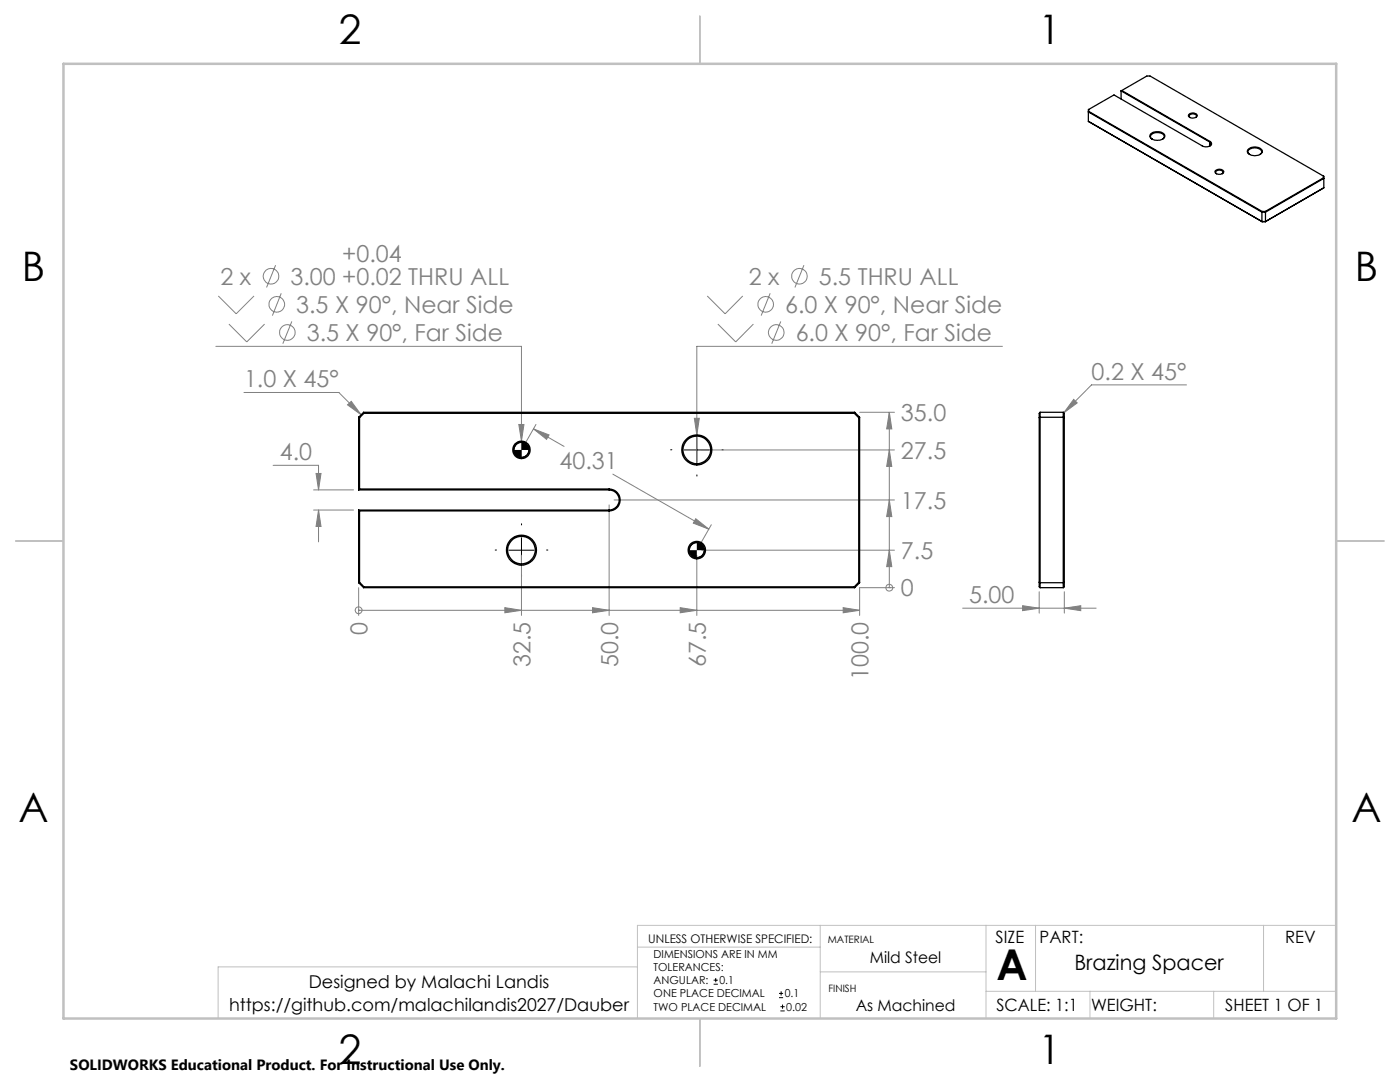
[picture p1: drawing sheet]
<svg xmlns="http://www.w3.org/2000/svg" width="279mm" height="216mm" viewBox="0 0 279 216" stroke-linecap="round" stroke-linejoin="round" font-family="sans-serif">
<g fill="none" stroke="#808080" stroke-width=".2">
<path d="M43.6 59.1l3.5 3.5 3.6-3.5M55 52.9l-1.8 4.5M56.1 58.5l-1.7 4.5M141.1 59.1l3.6 3.5 3.5-3.5M153.7 58.5l-1.8 4.5M160.4 52.9l-1.8 4.5M43.1 69.1h61v22.4M45.7 64.7l3.5 3.5 3.6-3.5M48.7 78.3h18.9l4.5 4.5M58.2 64.1l-1.8 4.5M143.3 64.7l3.5 3.5 3.6-3.5M155.8 64.1l-1.8 4.5"/>
<path d="M200.1 69.1h-61v23.7M214.3 79.7l.7 .7-2.7 2zM236.8 76.8h-19l-5.5 5.6M54.5 92.9h9.1v4.9M62.6 97.8h8M63.1 94.5h1l-.5 3.3zM69.4 80.8l.7-.7 2 2.7zM103.5 84.7h1.1l-.5 3.3zM106.5 85.6l3.1 1.2-.5 .9zM106.5 85.6l6.1 3.5M107 84.7l-2.4 4.2M122.3 94.6l19.2 11"/>
<path d="M122.6 99.8h55.9M138.6 83.5h1l-.5 3.3zM140.1 89.8h38.4M171.6 82.3h6.9M177.5 82.3v35M177.5 99.8l.5 3.3h-1zM177.5 89.8l.5 3.3h-1zM177.5 82.3l.5 3.3h-1zM62.6 101.8h8M63.6 101.8l.5 3.3h-1zM63.6 101.8v6.3M71.6 117.3v5.5"/>
<path d="M104.1 110.8v12M121.6 100.8v22M138.9 103.5l2.6 2.1-3.1-1.2zM139.1 110.8v12M140.1 109.8h38.4M142 104.7l-2.4 4.2M177.5 109.8l.5 3.3h-1zM177.5 117.3h.1M178.5 117.3h-6.9v5.5M207.4 118.1v4.2M212.4 118.1v4.2M71.6 121.8h.1"/>
<path d="M71.6 121.8h100M100.8 121.2l3.3 .6-3.3 .5zM118.3 121.2l3.3 .6-3.3 .5zM135.7 121.2l3.4 .6-3.4 .5zM168.3 121.2l3.3 .6-3.3 .5zM192.1 121.4h26.7M204.1 120.9l3.3 .5-3.3 .4zM212.4 121.4l3.3-.5v.9z"/>
<circle cx="54.1" cy="55.1" r="1.55"/>
<circle cx="159.6" cy="55.1" r="1.55"/>
<circle cx="55.2" cy="60.7" r="1.55"/>
<circle cx="57.4" cy="66.3" r="1.55"/>
<circle cx="152.8" cy="60.7" r="1.55"/>
<circle cx="154.9" cy="66.3" r="1.55"/>
<circle cx="177.5" cy="117.3" r=".68"/>
<circle cx="71.6" cy="121.8" r=".68"/>
</g>
<g fill="none" stroke="#000" stroke-width=".2">
<path d="M104.1 88.3a1.56 1.56 0 0 0-1.5 1.5M105.6 89.8a1.44 1.44 0 0 1-1.5 1.5M136.6 89.8h5M139.1 87.3v5M101.6 109.8h5M104.1 107.3v5M139.1 108.3a1.56 1.56 0 0 0-1.6 1.5M140.6 109.8a1.5 1.5 0 0 1-1.5 1.5M142.4 196.4h.9M142.4 195.6h.9M142.8 195.2v.8M155.5 199.1h.8"/>
<path d="M155.5 198.2h.8M155.9 197.8v.8M155.8 201.7h.8M155.8 200.9h.8M156.2 200.4v.9"/>
</g>
<path d="M134.1 89.8h-.3M139.1 84.8v-.3M139.1 94.8v.2M144.1 89.8h.2M99.1 109.8h-.3M104.1 104.8v-.3M104.1 114.8v.2M109.1 109.8h.2" fill="none" stroke="#000" stroke-width=".2" stroke-dasharray="15.2 1.3 1.3 1.3"/>
<path d="M127.2 189h36.5M127.2 192.9h-83.7v10.3M163.7 184.6v18.6M163.7 193.9h33.1M196.8 184.6v18.6M196.8 197.8h69.9M206.7 184.6v13.2M217.5 197.8v5.4M242.2 197.8v5.4M252.2 184.6v13.2M266.7 184.6h-139.5v18.6" fill="none" stroke="#c0c0c0" stroke-width=".2"/>
<path d="M139.7 3.2v9.5M3.1 107.9h9.6M266.7 107.9h9.5M139.7 203.2v9.6" fill="none" stroke="#c0c0c0" stroke-width=".25"/>
<path d="M12.7 12.7h254v190.5h-254z" fill="none" stroke="#c0c0c0" stroke-width=".5"/>
<path d="M137.5 109.8a1.5 1.5 0 0 0 1.6 1.5v-1.5zM139.1 108.3v1.5h1.5a1.5 1.5 0 0 0-1.5-1.5zM102.6 89.8a1.5 1.5 0 0 0 1.5 1.5v-1.5zM104.1 88.3v1.5h1.5a1.44 1.44 0 0 0-1.5-1.5z" fill="#000"/>
<g fill="#808080">
<path d="M177.5 109.8l.5 3.3h-1zM177.5 99.8l.5 3.3h-1zM177.5 89.8l.5 3.3h-1zM177.5 82.3l.5 3.3h-1z"/>
<path d="M100.8 121.2l3.3 .6-3.3 .5zM118.3 121.2l3.3 .6-3.3 .5zM135.7 121.2l3.4 .6-3.4 .5zM168.3 121.2l3.3 .6-3.3 .5z"/>
<path d="M69.4 80.8l.7-.7 2 2.7zM106.5 85.6l3.1 1.2-.5 .9zM138.9 103.5l2.6 2.1-3.1-1.2zM103.5 84.7l.6 3.3 .5-3.3zM138.6 83.5l.5 3.3 .5-3.3zM63.1 94.5h1l-.5 3.3zM63.6 101.8l.5 3.3h-1zM204.1 120.9l3.3 .5-3.3 .4zM212.4 121.4l3.3-.5v.9zM214.3 79.7l.7 .7-2.7 2z"/>
</g>
<g fill="none" stroke="#000" stroke-width=".25">
<path d="M223.7 18.1l17.7 10.2M223.7 18.1v1.7M223.9 18.1l17.6 10.1M223.9 18.1l5-2.9h.6l34.6 19.9M223.9 18.1h-.2M217.2 24.2l34.7 20M217.2 24.2l.1 .1M217.3 21.8l5-2.9 17.6 10.2a1.27 1.27 0 0 0 1.9-.5l-.3-.4M217.3 21.8v.4M217.3 22.2l34.6 20M217.3 22.2l-.1 .1 34.6 20M217.3 21.8l-.1 2.4"/>
<path d="M229.6 26.7a1.97 1.97 0 0 1 2.8 .3 1.25 1.25 0 0 1-1.6 1 .97 .97 0 0 1-1.2-1.1zM230 27.8a.59 .59 0 0 1-.4-.6 .59 .59 0 0 1 .5-.6 1.58 1.58 0 0 1 2.2 .7l-.3 .5M237.3 22.8a1.05 1.05 0 0 1 1.6 .3 1.02 1.02 0 0 1-1.7-.1zM237.5 23.4a.42 .42 0 0 1-.1-.5 .42 .42 0 0 1 .5-.2 .6 .6 0 0 1 .9 .6l-.2 .1M241.4 28.3a.44 .44 0 0 1 .3 .4 .44 .44 0 0 1-.3 .4M241.4 28.3v.8M241.5 28.2l-.1 .1M242.6 34a1.11 1.11 0 0 1 1.6 .3 1.02 1.02 0 0 1-1.7 0zM242.8 34.7a.45 .45 0 0 1-.1-.6 .45 .45 0 0 1 .6-.2 .51 .51 0 0 1 .6 .1 .51 .51 0 0 1 .1 .6l-.1 .1M249.2 29.7a2.02 2.02 0 0 1 2.7 .4 1.31 1.31 0 0 1-1.7 .9 1 1 0 0 1-1.2-1.1zM249.4 30.8a.63 .63 0 0 1-.3-.7 .63 .63 0 0 1 .6-.5 1.55 1.55 0 0 1 2.1 .7l-.4 .5M264.1 35.1v.4"/>
<path d="M264.1 35.5l-11.6 6.7M264.1 35.5l.1 .1-11.6 6.7M264.1 35.1l.1 2.4M264.2 37.5l-11.6 6.7M264.2 37.5l-11.7 6.7M251.8 42.3h.8M251.8 44.2h.8M251.8 42.3v1.9M251.8 44.2h.1M251.9 42.2h.6M251.9 42.2l-.1 .1M251.9 44.2h.6"/>
<path d="M252.5 42.2l.1 .1M252.6 42.3v1.9M252.6 44.2h-.1M71.6 97.8h50M71.6 83.3l.2 .1M71.6 83.3v14.5M71.8 97.6h49.8M71.8 97.6l-.2 .2M71.8 83.4v14.2M72.6 82.3l-1 1M72.6 82.3v.2M72.6 82.3h98"/>
<path d="M72.6 82.5l-.8 .9M72.6 82.5h97.9M121.6 97.6a2.19 2.19 0 0 1 2.2 2.2 2.19 2.19 0 0 1-2.2 2.2M121.6 97.8a2.01 2.01 0 0 1 2 2 2.01 2.01 0 0 1-2 2M121.6 97.6v.2M170.5 82.5l.9 .9M170.6 82.3l-.1 .2M170.6 82.3l1 1M171.4 83.4v32.8M171.6 83.3v33M171.6 83.3l-.2 .1M207.4 83.4l.2-.1h4.6l.2 .1"/>
<path d="M207.6 82.3h4.6M207.6 82.3v35M207.6 82.3l-.2 .2v34.6l.2 .2M212.2 82.3v35M212.2 82.3l.2 .2v34.6l-.2 .2M71.6 101.8l.2 .2M71.6 101.8h50M71.6 101.8v14.5M71.6 116.3l1 1M71.8 102h49.8M71.8 116.2l.8 .9M71.8 102v14.2"/>
<path d="M71.8 116.2l-.2 .1M72.6 117.3h98M72.6 117.1h97.9M72.6 117.1v.2M121.6 101.8v.2M170.5 117.1l.1 .2M171.4 116.2l-.9 .9M171.4 116.2l.2 .1M171.6 116.3l-1 1M207.4 116.2l.2 .1h4.6l.2-.1M207.6 117.3h4.6"/>
<circle cx="104.1" cy="89.8" r="1.49"/>
<circle cx="104.1" cy="89.8" r="1.75"/>
<circle cx="139.1" cy="89.8" r="2.75"/>
<circle cx="139.1" cy="89.8" r="3"/>
<circle cx="104.1" cy="109.8" r="2.75"/>
<circle cx="104.1" cy="109.8" r="3"/>
<circle cx="139.1" cy="109.8" r="1.49"/>
<circle cx="139.1" cy="109.8" r="1.75"/>
</g>
<text font-size="8.5" x="198.9" y="195.5">A</text>
<g font-size="8.1">
<text x="67.6" y="8.9">2</text>
<text x="207.3" y="8.9">1</text>
<text x="4.4" y="56.2">B</text>
<text x="270.4" y="56.2">B</text>
<text x="3.7" y="164.1">A</text>
<text x="269.7" y="164.1">A</text>
<text x="67.6" y="212.4">2</text>
<text x="207.3" y="212.4">1</text>
</g>
<g font-size="4.7" fill="#808080">
<text x="68.3" y="52.3">+0.04</text>
<text x="44" y="56.8">2 x</text>
<text x="58" y="56.8">3.00 +0.02 THRU ALL</text>
<text x="149.4" y="56.8">2 x</text>
<text x="163.4" y="56.8">5.5 THRU ALL</text>
<text x="59.1" y="62.4">3.5 X 90°, Near Side</text>
<text x="156.7" y="62.4">6.0 X 90°, Near Side</text>
<text x="61.2" y="68">3.5 X 90°, Far Side</text>
<text x="158.8" y="68">6.0 X 90°, Far Side</text>
<text x="48.7" y="77.3">1.0 X 45°</text>
<text x="217.9" y="75.8">0.2 X 45°</text>
<text x="179.8" y="84">35.0</text>
<text x="55.8" y="91.8">4.0</text>
<text x="111.6" y="93.6">40.31</text>
<text x="179.8" y="91.5">27.5</text>
<text x="179.8" y="101.5">17.5</text>
<text x="179.8" y="111.5">7.5</text>
<text x="179.8" y="119">0</text>
<text x="193.4" y="120.3">5.00</text>
<text x="73.3" y="126.6" transform="rotate(-90 73.3 126.6)">0</text>
<text x="105.8" y="133.1" transform="rotate(-90 105.8 133.1)">32.5</text>
<text x="123.3" y="133.1" transform="rotate(-90 123.3 133.1)">50.0</text>
<text x="140.8" y="133.1" transform="rotate(-90 140.8 133.1)">67.5</text>
<text x="173.3" y="135.7" transform="rotate(-90 173.3 135.7)">100.0</text>
</g>
<text font-size="4.2" x="214.4" y="193.5">Brazing Spacer</text>
<g font-size="3.5">
<text x="61.6" y="197.1">Designed by Malachi Landis</text>
<text x="45.7" y="201.7">https://github.com/malachilandis2027/Dauber</text>
</g>
<g font-size="3.4">
<text x="198.7" y="188.1">SIZE</text>
<text x="207.5" y="188.1">PART:</text>
<text x="256.5" y="188.2">REV</text>
<text x="198.8" y="201.7">SCALE: 1:1</text>
<text x="217.7" y="201.8">WEIGHT:</text>
<text x="244.5" y="201.7">SHEET 1 OF 1</text>
</g>
<g font-size="3.2">
<text x="173.6" y="192.2">Mild Steel</text>
<text x="170.8" y="201.7">As Machined</text>
</g>
<text font-size="3" x="14" y="213.5">SOLIDWORKS Educational Product. For Instructional Use Only.</text>
<text font-size="2.4" x="129.4" y="188.1">UNLESS OTHERWISE SPECIFIED:</text>
<g font-size="2.2">
<text x="130.4" y="191.1">DIMENSIONS ARE IN MM</text>
<text x="130.4" y="193.7">TOLERANCES:</text>
<text x="130.4" y="196.4">ANGULAR:</text>
<text x="143.6" y="196.4">0.1</text>
<text x="130.4" y="199">ONE PLACE DECIMAL</text>
<text x="130.4" y="201.7">TWO PLACE DECIMAL</text>
<text x="156.6" y="199">0.1</text>
<text x="156.9" y="201.7">0.02</text>
</g>
<g font-size="2">
<text x="165.2" y="188.1">MATERIAL</text>
<text x="165.4" y="197.9">FINISH</text>
</g>
</svg>
